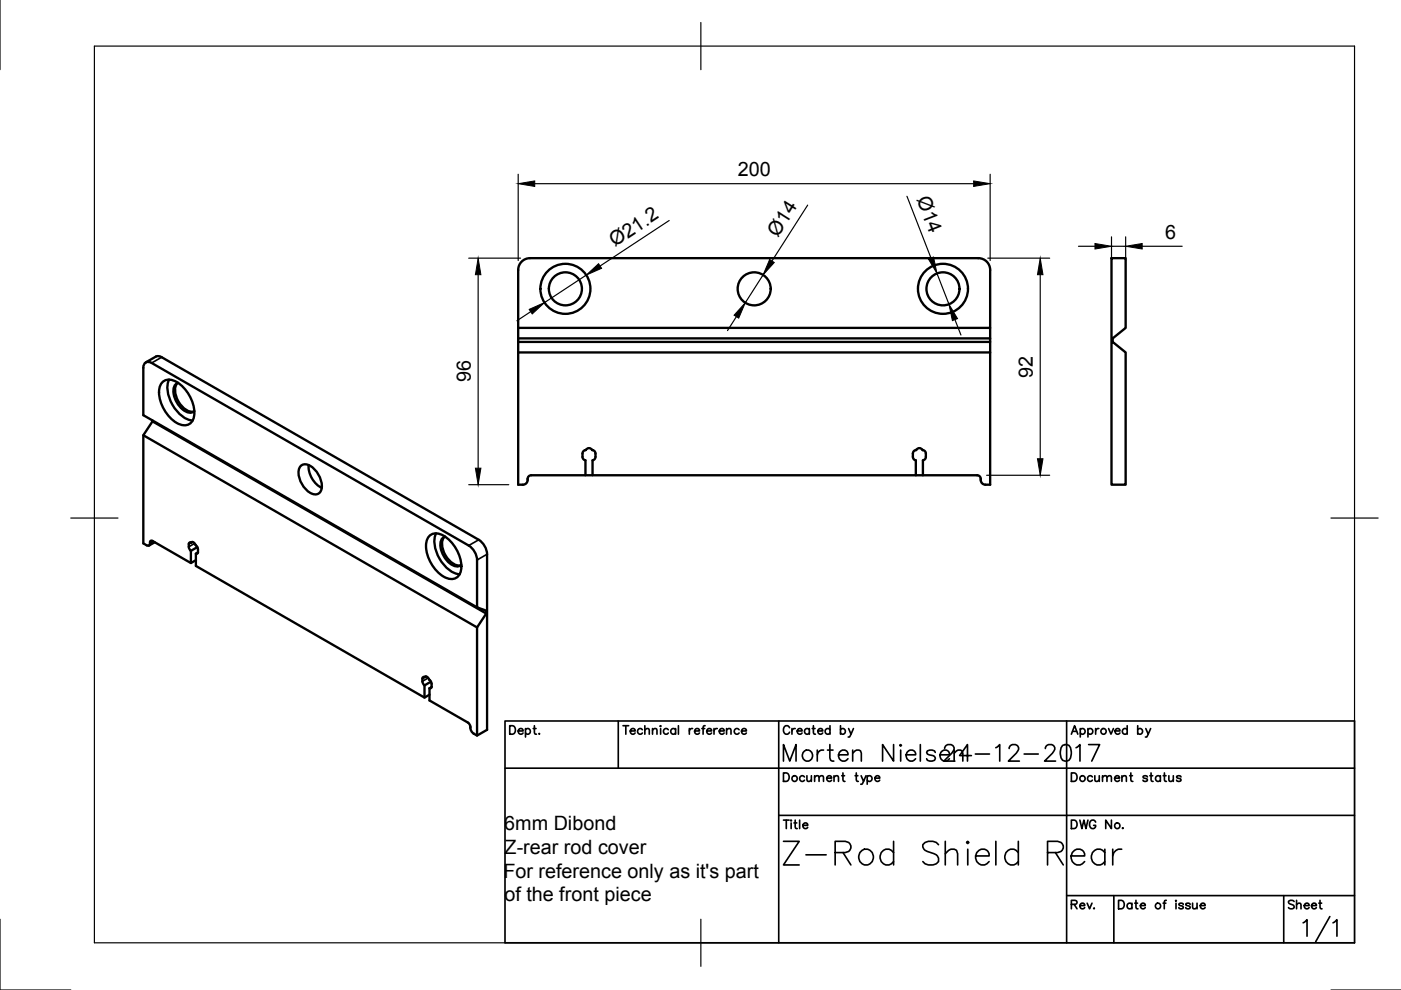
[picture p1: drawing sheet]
<svg xmlns="http://www.w3.org/2000/svg" width="297mm" height="210mm" viewBox="0 0 297 210" stroke-linecap="round" stroke-linejoin="round" font-family="sans-serif">
<!-- layer: Visible -->
<g fill="none" stroke="#000" stroke-width=".5">
<path d="M110.8 55.3l1-.5 .6-.1h95a2.5 2.5 0 0 1 2.5 2.5v45.6h-1a1.26 1.26 0 0 1-1-1.6l-.4-.4h-.3h-94.6a.8 .8 0 0 0-.7 1 1 1 0 0 1-1 1h-1v-45.6a2.5 2.5 0 0 1 .9-1.9zM235.7 54.7h3v14.8l-2.8 2.2v.8l2.8 2.2v28.1h-3zM30.9 76.8l2.1-1.2a1.25 1.25 0 0 1 1.3 .1l67.2 38.7a3.9 3.9 0 0 1 1.8 3.1v37.2l-2.2 1.3a1.98 1.98 0 0 1-1.4-2.1l-.5-.7-8.1-4.7v-2.6M109.9 69.5h100M109.9 74.7h100M109.9 72.5h100M109.9 71.7h100M30.4 92.3l70.7 40.7M32.3 89.1l-1.9 3.2v22.9l1 .5a.52 .52 0 0 0 .4-.7l.3-.4 .2 .1 8.2 4.7 1-.6M32.3 89.3l70.8 40.8M34.4 81.1a2.7 2.7 0 0 1 3.7 .4 8.1 8.1 0 0 1 3 6.8 2.2 2.2 0 0 1-3.6 1.4 8 8 0 0 1-3.7-7.4zM35.9 80.5a6.8 6.8 0 0 0 1.6 6.7 5 5 0 0 0 3.3 2"/>
<path d="M37.7 81.2a2.92 2.92 0 0 0-.2 3.2 4.4 4.4 0 0 0 3.2 2.9l.5-.1M37.7 81.2a1.89 1.89 0 0 0-.9 2.3 5 5 0 0 0 3.3 4l.8-.1 .3-.2M63.8 98.7a2.28 2.28 0 0 1 3.1 1 4.6 4.6 0 0 1 1.1 4.5 1.72 1.72 0 0 1-2.8-.1 4.7 4.7 0 0 1-1.7-5zM65.4 98.6a5.3 5.3 0 0 0 2.8 4.8M32.8 115l-1.2 .7M40.5 116.8v2.6M40.5 115h-.3a1.41 1.41 0 0 0 .3 1.8M40.5 115l.1-.1a2.02 2.02 0 0 1 1.3 1.3 1.11 1.11 0 0 1-.1 1.2h-.3M40.8 114.9l-.3 .1M41.5 117.4v2.6l48.5 27.9 1.1-.6M41.8 116l-1.3 .8M42 117.2l-.5 .2"/>
<path d="M91 113.7a2.7 2.7 0 0 1 3.7 .4 8.1 8.1 0 0 1 3 6.8 2.2 2.2 0 0 1-3.6 1.4 8 8 0 0 1-3.7-7.4zM92.5 113.1a6.8 6.8 0 0 0 1.6 6.7 5 5 0 0 0 3.4 2M94.3 113.8a2.92 2.92 0 0 0-.2 3.2 4.4 4.4 0 0 0 3.2 2.9l.5-.1M94.3 113.8a1.89 1.89 0 0 0-.9 2.3 5 5 0 0 0 3.3 4l.8-.1 .3-.2M124.1 100.8v-3.2a.75 .75 0 0 1-.6-.7v-.7a.74 .74 0 0 1 .7-.8 .82 .82 0 0 1 1.4 0 .75 .75 0 0 1 .7 .8v.7a.75 .75 0 0 1-.7 .7v3.2M194.2 100.8v-3.2a.75 .75 0 0 1-.7-.7v-.7a.74 .74 0 0 1 .8-.8 .82 .82 0 0 1 1.4 0 .75 .75 0 0 1 .6 .8v.7a.75 .75 0 0 1-.6 .7v3.2M101.1 128.8l-70.7-40.8v-10a1.08 1.08 0 0 1 .5-1.2 1.08 1.08 0 0 1 1.3 .2l67.2 38.7a3.9 3.9 0 0 1 1.7 3v10.1l2 .7v.6l-2 2.9v23M90 145.3v2.6M90.1 143.6l-.3-.1a1.41 1.41 0 0 0 .2 1.8M90.1 143.6l.1-.1a2.02 2.02 0 0 1 1.3 1.3 1.11 1.11 0 0 1-.2 1.1h-.2M90.3 143.4l-.2 .2M91.4 144.5l-1.4 .8"/>
<path d="M91.5 145.7l-.4 .2"/>
<circle cx="119.9" cy="61.2" r="3.5"/>
<circle cx="119.9" cy="61.2" r="5.3"/>
<circle cx="159.9" cy="61.2" r="3.5"/>
<circle cx="199.9" cy="61.2" r="5.3"/>
<circle cx="199.9" cy="61.2" r="3.5"/>
</g>
<!-- layer: Visible Narrow -->
<path d="M34.3 75.7l-2.1 1.3M32.3 114.7l-.5 .3M32.5 114.8l-.7 .4M40.8 114.9l-.8 .5M41.3 115.2l-1.3 .7M101.5 114.4l-2.1 1.3M103.3 117.5l-2.2 1.2M90.3 143.4l-.7 .5M90.8 143.7l-1.2 .8" fill="none" stroke="#000" stroke-width=".35"/>
<!-- layer: Border -->
<path d="M0 0v14.8M20 9.8h267.2v190.1h-267.2zM148.6 4.8v10M15 109.8h10M282.2 109.8h10M0 194.9v15h15M148.6 194.9v10M282.2 209.9h14.9" fill="none" stroke="#000" stroke-width=".25"/>
<!-- layer: TitleBlock -->
<g fill="none" stroke="#000" stroke-width=".35">
<path d="M107.1 152.9h180.1v47h-180.1zM108.1 153.9h.6a.96 .96 0 0 1 .6 .9 .96 .96 0 0 1-.6 .9h-.6zM109.9 155h1a.55 .55 0 0 0-.8-.5 .55 .55 0 0 0-.1 .9 .54 .54 0 0 0 .9 0M111.4 154.7a.57 .57 0 0 1 .9-.1 .57 .57 0 0 1 0 .9 .57 .57 0 0 1-.9-.1M111.4 154.5v1.8M113 154.5h.6M113.3 153.9v1.4l.1 .3 .3 .1M114.3 155.5v.2l.1-.1M131.1 152.9v10M132.1 153.9h1.2M132.7 153.9v1.8M133.6 155h1.1a.55 .55 0 0 0-.8-.5 .55 .55 0 0 0-.2 .9 .54 .54 0 0 0 1 0"/>
<path d="M136.2 154.7a.57 .57 0 0 0-.8-.1 .57 .57 0 0 0 0 .9 .57 .57 0 0 0 .8-.1M136.7 154.8l.4-.3 .5 .1 .1 1.1M136.7 153.9v1.8M138.3 154.8l.5-.3 .4 .1 .1 1.1M138.3 154.5v1.2M140 154h.1zM140.1 154.5v1.2M141.7 154.7a.57 .57 0 0 0-.9-.1 .57 .57 0 0 0 0 .9 .57 .57 0 0 0 .9-.1M143.2 154.7a.58 .58 0 0 0-.8-.1 .58 .58 0 0 0 0 .9 .58 .58 0 0 0 .8-.1M143.2 154.5v1.2M143.8 153.9v1.8M146.2 154.5v1.2"/>
<path d="M146.8 154.5a.58 .58 0 0 0-.6 .5M147.3 155h1a.55 .55 0 0 0-.8-.5 .55 .55 0 0 0-.1 .9 .54 .54 0 0 0 .9 0M148.8 154.5h.6M149.5 153.9l-.3 .1-.1 .2v1.5M149.8 155h1.1a.55 .55 0 0 0-.8-.5 .55 .55 0 0 0-.2 .9 .54 .54 0 0 0 1 0M151.4 154.5v1.2M152.1 154.5a.58 .58 0 0 0-.7 .5M152.5 155h1a.55 .55 0 0 0-.8-.5 .55 .55 0 0 0-.1 .9 .54 .54 0 0 0 .9 0M154 154.8l.5-.3 .4 .1 .1 1.1M154 154.5v1.2M156.7 154.7a.57 .57 0 0 0-.8-.1 .57 .57 0 0 0 0 .9 .57 .57 0 0 0 .8-.1M157.2 155h1a.55 .55 0 0 0-.7-.5 .55 .55 0 0 0-.2 .9 .55 .55 0 0 0 .9 0"/>
<path d="M165.1 152.9v47M167.4 154.3a.66 .66 0 0 0-.8-.4 .66 .66 0 0 0-.5 .7v.4a.66 .66 0 0 0 .5 .7 .66 .66 0 0 0 .8-.5M167.9 154.5v1.2M168.6 154.5a.58 .58 0 0 0-.7 .5M169 155h1.1a.55 .55 0 0 0-.8-.5 .55 .55 0 0 0-.2 .9 .54 .54 0 0 0 1 0M171.6 154.7a.57 .57 0 0 0-.8-.1 .57 .57 0 0 0 0 .9 .57 .57 0 0 0 .8-.1M171.6 154.5v1.2M172.2 154.5h.6M172.5 153.9v1.4v.3l.4 .1M173.4 155h1a.55 .55 0 0 0-.8-.5 .55 .55 0 0 0-.1 .9 .55 .55 0 0 0 .9 0M176 154.7a.58 .58 0 0 0-.9-.1 .58 .58 0 0 0 0 .9 .58 .58 0 0 0 .9-.1M176 153.9v1.8"/>
<path d="M178.2 154.7a.57 .57 0 0 1 .9-.1 .57 .57 0 0 1 0 .9 .57 .57 0 0 1-.9-.1M178.2 153.9v1.8M179.9 154.5l.5 1.2 .5-1.2M226.1 152.9v47M227.1 155.7l.7-1.8 .7 1.8M229 154.7a.57 .57 0 0 1 .9-.1 .57 .57 0 0 1 0 .9 .57 .57 0 0 1-.9-.1M229 154.5v1.8M230.7 154.7a.58 .58 0 0 1 .8-.1 .58 .58 0 0 1 0 .9 .58 .58 0 0 1-.8-.1M230.7 154.5v1.8M232.3 154.5v1.2M233 154.5a.58 .58 0 0 0-.7 .5M235 154.5l.6 1.2 .5-1.2"/>
<path d="M236.4 155h1a.55 .55 0 0 0-.7-.5 .55 .55 0 0 0-.2 .9 .54 .54 0 0 0 .9 0M239 154.7a.57 .57 0 0 0-.9-.1 .57 .57 0 0 0 0 .9 .57 .57 0 0 0 .9-.1M239 153.9v1.8M241.2 154.7a.58 .58 0 0 1 .9-.1 .58 .58 0 0 1 0 .9 .58 .58 0 0 1-.9-.1M241.2 153.9v1.8M242.9 154.5l.5 1.2 .6-1.2M243.4 155.7l-.2 .5-.4 .1M107.1 162.9h180.1M165.1 172.9h122.1M166.1 163.9h.6a.96 .96 0 0 1 .6 .9 .96 .96 0 0 1-.6 .9h-.6zM166.1 173.9h1.2M166.7 173.9v1.8"/>
<path d="M167.7 173.9v.2zM168.6 173.9v1.4l.1 .3 .3 .1M169.5 173.9v1.8M170.6 164.7a.57 .57 0 0 0-.9-.1 .57 .57 0 0 0 0 .9 .57 .57 0 0 0 .9-.1M171.1 164.5l.1 1.1 .4 .1 .4-.4M172 164.5v1.2M172.7 164.8l.4-.3 .5 .1 .1 1.1M172.7 164.5v1.2M173.7 164.8l.4-.3 .4 .1 .1 1.1M175.3 165h1a.55 .55 0 0 0-.8-.5 .55 .55 0 0 0-.1 .9 .55 .55 0 0 0 .9 0M176.8 164.8l.5-.3 .4 .1 .1 1.1M176.8 164.5v1.2"/>
<path d="M178.7 163.9v1.4l.1 .3 .3 .1M181.5 163.9v1.4l.1 .3 .4 .1M182.6 164.5l.5 1.2 .5-1.2M183.1 165.7l-.4 .6h-.2M183.9 164.7a.57 .57 0 0 1 .8-.1 .57 .57 0 0 1 0 .9 .57 .57 0 0 1-.8-.1M183.9 164.5v1.8M185.5 165h1a.55 .55 0 0 0-.8-.5 .55 .55 0 0 0-.1 .9 .55 .55 0 0 0 .9 0M227.1 163.9h.6a.96 .96 0 0 1 .7 .9 .96 .96 0 0 1-.7 .9h-.6zM227.1 173.9h.6a.96 .96 0 0 1 .7 .9 .96 .96 0 0 1-.7 .9h-.6zM229 173.9l.4 1.8 .4-1.8 .4 1.8 .5-1.8M231.6 164.7a.57 .57 0 0 0-.8-.1 .57 .57 0 0 0 0 .9 .57 .57 0 0 0 .8-.1M232.1 164.5l.1 1.1 .4 .1 .5-.4"/>
<path d="M232.3 174.3a.66 .66 0 0 0-.8-.4 .66 .66 0 0 0-.5 .7v.4a.65 .65 0 0 0 .7 .7 .65 .65 0 0 0 .6-.7h-.4M233.1 164.5v1.2M233.8 164.8l.4-.3 .4 .1 .1 1.1M233.8 164.5v1.2M234.7 164.8l.4-.3 .5 .1v1.1M235.6 173.9v1.8l-1.2-1.8v1.8M236.3 165h1.1a.55 .55 0 0 0-.8-.5 .55 .55 0 0 0-.2 .9 .54 .54 0 0 0 1 0M237.9 164.8l.4-.3 .4 .1 .1 1.1M237.9 164.5v1.2M239.5 164.5h.6M239.8 163.9v1.4v.3l.4 .1M243.3 164.7a.54 .54 0 0 0-1 0l.3 .3 .6 .2 .1 .2a.55 .55 0 0 1-1 0"/>
<path d="M243.8 164.5h.6M244 163.9v1.4l.1 .3 .4 .1M246 164.7a.57 .57 0 0 0-.8-.1 .57 .57 0 0 0 0 .9 .57 .57 0 0 0 .8-.1M246 164.5v1.2M246.6 164.5h.6M246.9 163.9v1.4l.1 .3 .3 .1M247.8 164.5l.1 1.1 .4 .1 .5-.4M248.8 164.5v1.2M250.4 164.7a.54 .54 0 0 0-1 0l.3 .3 .6 .2 .1 .2a.55 .55 0 0 1-1 0M226.1 189.9h61.1M236.2 189.9v10M237.2 190.9h.6a.96 .96 0 0 1 .6 .9 .96 .96 0 0 1-.6 .9h-.6z"/>
<path d="M240 191.7a.57 .57 0 0 0-.9 0 .57 .57 0 0 0 0 .8 .57 .57 0 0 0 .9-.1M240 191.5v1.2M240.6 191.5h.6M240.8 190.9v1.4l.1 .3 .4 .1M241.8 192h1a.55 .55 0 0 0-.8-.5 .55 .55 0 0 0-.1 .9 .55 .55 0 0 0 .9 0M246.6 191.5h.6M247.3 190.9l-.4 .1-.1 .2v1.5M249.3 190.9v.2zM249.3 191.5v1.2M250.9 191.7a.54 .54 0 0 0-1 0l.1 .2 .8 .3 .1 .2a.54 .54 0 0 1-1 0M252.3 191.7a.54 .54 0 0 0-.9 0l.1 .2 .8 .3v.2a.54 .54 0 0 1-.9 0M252.9 191.5v1.1l.5 .1 .4-.4"/>
<path d="M253.8 191.5v1.2M254.5 192h1a.55 .55 0 0 0-.8-.5 .55 .55 0 0 0-.1 .9 .54 .54 0 0 0 .9 0M272.2 189.9v10M276.3 195.7l.8-.7v3.5M282 194.3l-3 5.4M282.6 195.7l.9-.7v3.5"/>
<circle cx="234" cy="155" r=".6"/>
<circle cx="168.5" cy="165.1" r=".6"/>
<circle cx="229.5" cy="165.1" r=".6"/>
<circle cx="245.5" cy="192.1" r=".59"/>
</g>
<!-- layer: Dimensions -->
<g fill="none" stroke="#000" stroke-width=".25">
<path d="M109.9 36.9v18.3M113.4 38.9h93M209.9 36.9v18.3M99.4 54.7h11M101.4 58.2v41.1M124.3 58.3l-8.9 5.9M141.9 46.8l-14.7 9.6M161.8 58.3l-3.8 5.9M171.2 43.5l-7.5 11.8M192.3 41.6l5.1 13.1M198.7 58l2.5 6.5M209.4 54.7h13.1"/>
<path d="M220.5 58.2v39.1M228.7 52.2h3.5M235.7 50.2v5M235.7 52.2h3M238.7 50.2v5M242.2 52.2h8.4M112.5 66.1l-2.9 1.9M156.1 67.1l-1.9 3M202.5 67.8l1.2 3.2M99.4 102.8h8.5M209.2 100.8h13.3"/>
</g>
<g fill="#000" stroke="#000" stroke-width=".21">
<path d="M109.9 38.9l3.5-.5v1.1zM206.4 38.4l3.5 .5-3.5 .6zM101.4 54.7l.6 3.5h-1.2zM124.3 58.3l2.6-2.4 .7 1zM163.2 55l1 .7-2.4 2.6zM196.8 54.9l1.1-.4 .8 3.5zM220.5 54.7l.6 3.5h-1.1zM232.2 51.6l3.5 .6-3.5 .6zM238.7 52.2l3.5-.6v1.2zM112.2 65.6l3.2-1.4-2.6 2.4zM158 64.2l-1.4 3.3-1-.7zM201.2 64.5l1.8 3.1-1.1 .4z"/>
<path d="M100.8 99.3h1.2l-.6 3.5zM220 97.3h1.1l-.6 3.5z"/>
</g>
<text font-size="8.8" x="164.7" y="184.5">Z-Rod Shield Rear</text>
<g font-size="7.1">
<text x="164.7" y="162.6">Morten Nielsen</text>
<text x="198.6" y="162.6">24-12-2017</text>
</g>
<g font-size="4.9">
<text x="225.8" y="194">Rev.</text>
<text x="271.6" y="194">Sheet</text>
</g>
<g font-size="4.2">
<text x="156.4" y="37.4">200</text>
<text x="194.3" y="42.3" transform="rotate(69 194.3 42.3)">Ø14</text>
<text x="130.4" y="52.4" transform="rotate(-33 130.4 52.4)">Ø21.2</text>
<text x="164.9" y="50.4" transform="rotate(-57 164.9 50.4)">Ø14</text>
<text x="247" y="50.7">6</text>
<text x="99.8" y="81.1" transform="rotate(-90 99.8 81.1)">96</text>
<text x="219" y="80.1" transform="rotate(-90 219 80.1)">92</text>
<text x="106.9" y="176">6mm Dibond</text>
<text x="107" y="181">Z-rear rod cover</text>
<text x="106.7" y="186.1">For reference only as it's part</text>
<text x="106.9" y="191.1">of the front piece</text>
</g>
</svg>
